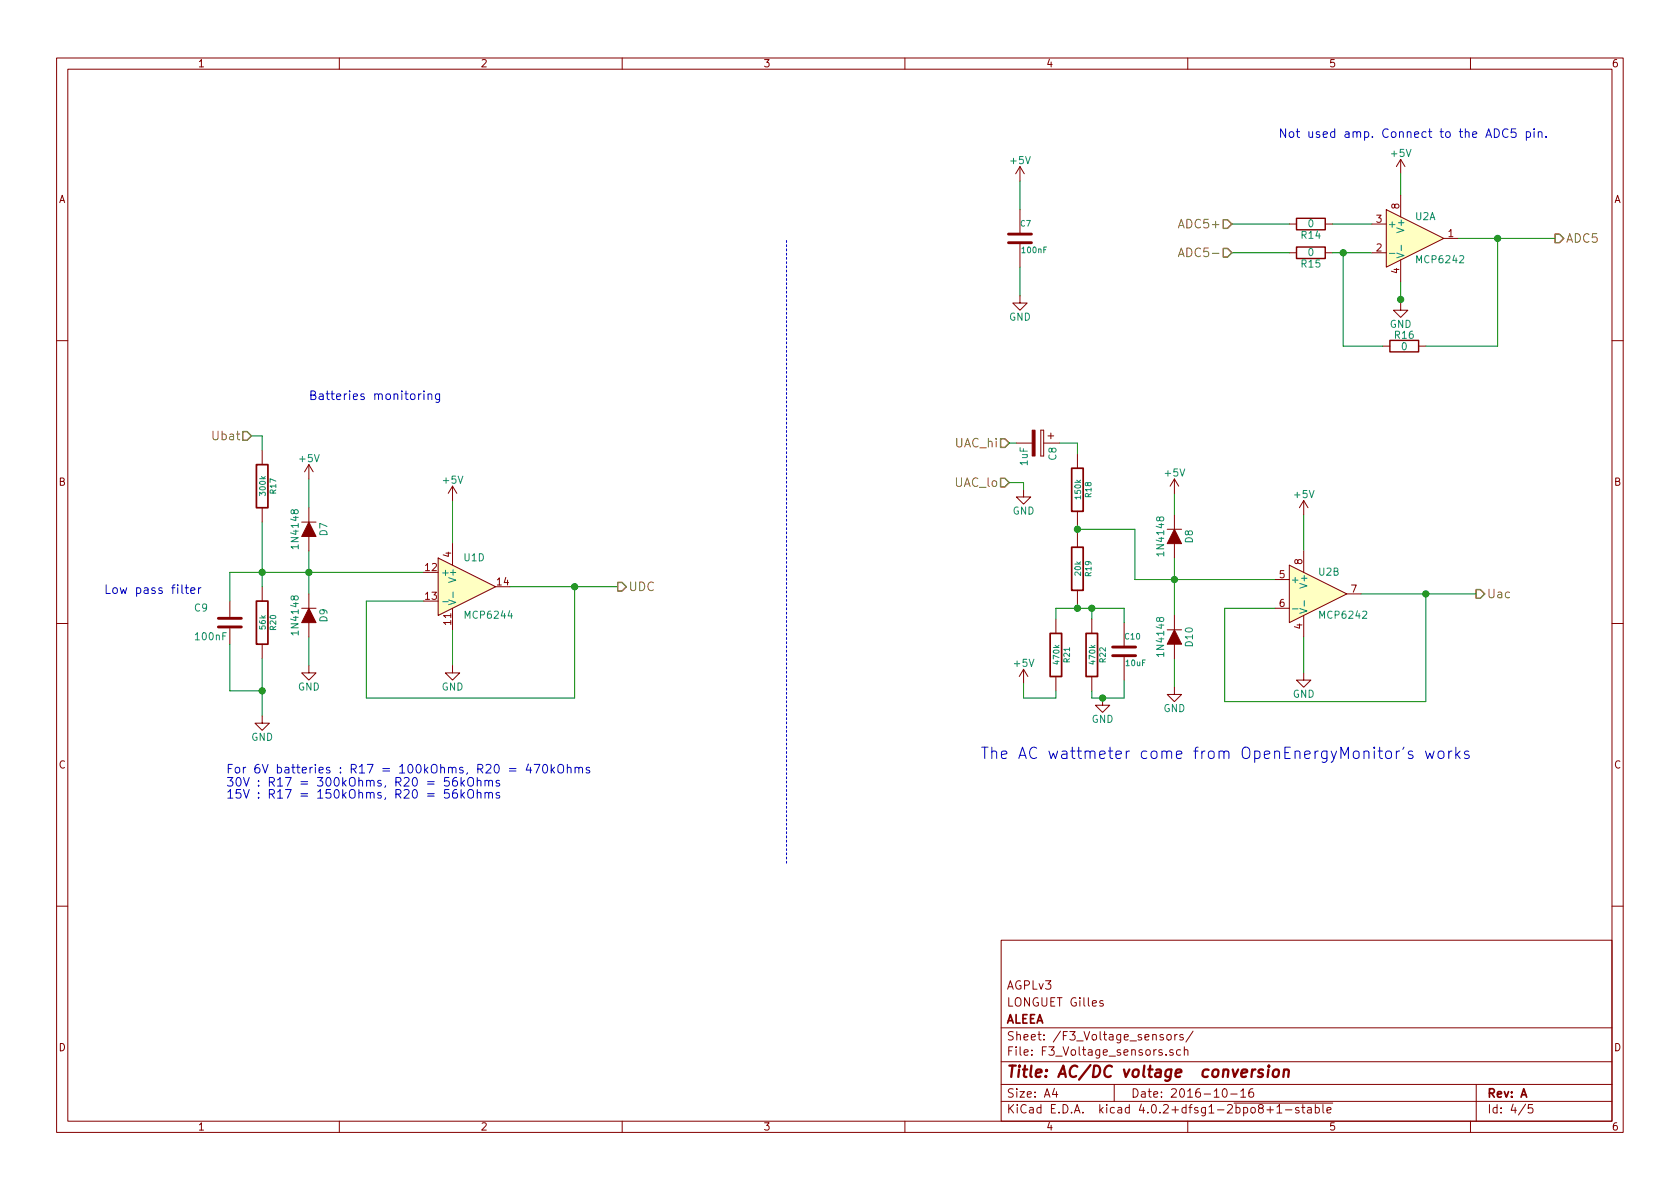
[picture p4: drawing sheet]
EESchema Schematic File Version 2
LIBS:shield-rescue
LIBS:power
LIBS:device
LIBS:transistors
LIBS:conn
LIBS:linear
LIBS:regul
LIBS:74xx
LIBS:cmos4000
LIBS:adc-dac
LIBS:memory
LIBS:xilinx
LIBS:microcontrollers
LIBS:dsp
LIBS:microchip
LIBS:analog_switches
LIBS:motorola
LIBS:texas
LIBS:intel
LIBS:audio
LIBS:interface
LIBS:digital-audio
LIBS:philips
LIBS:display
LIBS:cypress
LIBS:siliconi
LIBS:opto
LIBS:atmel
LIBS:contrib
LIBS:valves
LIBS:shield-cache
EELAYER 25 0
EELAYER END
$Descr A4 11693 8268
encoding utf-8
Sheet 4 5
Title "AC/DC voltage  conversion"
Date "2016-10-16"
Rev "A"
Comp "ALEEA"
Comment1 "LONGUET Gilles"
Comment2 "AGPLv3"
Comment3 ""
Comment4 ""
$EndDescr
$Comp
L R-RESCUE-Windlogger R21
U 1 1
P 7350 4550
F 0 "R21" V 7430 4550 40  0000 C CNN
F 1 "470k" V 7357 4551 40  0000 C CNN
F 2 "Discret:R3-LARGE_PADS" V 7280 4550 30  0001 C CNN
F 3 "~" H 7350 4550 30  0000 C CNN
F 4 "0.125W" V 7350 4550 60  0001 C CNN "Puissance"
F 5 "1%" V 7350 4550 60  0001 C CNN "Tolérance"
	1    7350 4550
	1    0    0    -1  
$EndComp
$Comp
L C-RESCUE-Windlogger C10
U 1 1
P 7825 4525
F 0 "C10" H 7825 4625 40  0000 L CNN
F 1 "10uF" H 7831 4440 40  0000 L CNN
F 2 "Capacitors_ThroughHole:C_Radial_D5_L6_P2.5" H 7863 4375 30  0001 C CNN
F 3 "~" H 7825 4525 60  0000 C CNN
F 4 "16V" H 7825 4525 60  0001 C CNN "Tension"
	1    7825 4525
	1    0    0    -1  
$EndComp
Text HLabel 10275 4125 2    60   Output ~ 0
Uac
Text HLabel 7025 3075 0    60   Input ~ 0
UAC_hi
Wire Wire Line
	9475 4125 10275 4125
Wire Wire Line
	9075 3575 9075 3825
Wire Wire Line
	9075 4425 9075 4675
Wire Wire Line
	8525 4225 8875 4225
Wire Wire Line
	8525 4225 8525 4875
Wire Wire Line
	8525 4875 9925 4875
Wire Wire Line
	9925 4875 9925 4125
Connection ~ 9925 4125
Wire Wire Line
	7900 4025 8875 4025
$Comp
L C-RESCUE-Windlogger C7
U 1 1
P 7100 1650
F 0 "C7" H 7100 1750 40  0000 L CNN
F 1 "100nF" H 7106 1565 40  0000 L CNN
F 2 "Capacitors_ThroughHole:C_Rect_L7_W2.5_P5" H 7138 1500 30  0001 C CNN
F 3 "~" H 7100 1650 60  0000 C CNN
F 4 "25V" H 7100 1650 60  0001 C CNN "Tension"
	1    7100 1650
	1    0    0    -1  
$EndComp
Wire Wire Line
	7100 1250 7100 1450
Wire Wire Line
	7100 1850 7100 2050
Text Notes 6825 5275 0    79   ~ 0
The AC wattmeter come from OpenEnergyMonitor's works
$Comp
L R-RESCUE-Windlogger R18
U 1 1
P 7500 3400
F 0 "R18" V 7580 3400 40  0000 C CNN
F 1 "150k" V 7507 3401 40  0000 C CNN
F 2 "Discret:R3-LARGE_PADS" V 7430 3400 30  0001 C CNN
F 3 "~" H 7500 3400 30  0000 C CNN
F 4 "0.125W" V 7500 3400 60  0001 C CNN "Puissance"
F 5 "1%" V 7500 3400 60  0001 C CNN "Tolérance"
	1    7500 3400
	1    0    0    -1  
$EndComp
Wire Wire Line
	8175 3575 8175 3425
Connection ~ 8175 4025
Wire Wire Line
	8175 4575 8175 4775
$Comp
L +5V #PWR041
U 1 1
P 7125 4750
F 0 "#PWR041" H 7125 4600 50  0001 C CNN
F 1 "+5V" H 7125 4890 50  0000 C CNN
F 2 "" H 7125 4750 50  0000 C CNN
F 3 "" H 7125 4750 50  0000 C CNN
	1    7125 4750
	1    0    0    -1  
$EndComp
$Comp
L +5V #PWR042
U 1 1
P 8175 3425
F 0 "#PWR042" H 8175 3275 50  0001 C CNN
F 1 "+5V" H 8175 3565 50  0000 C CNN
F 2 "" H 8175 3425 50  0000 C CNN
F 3 "" H 8175 3425 50  0000 C CNN
	1    8175 3425
	1    0    0    -1  
$EndComp
$Comp
L +5V #PWR043
U 1 1
P 9075 3575
F 0 "#PWR043" H 9075 3425 50  0001 C CNN
F 1 "+5V" H 9075 3715 50  0000 C CNN
F 2 "" H 9075 3575 50  0000 C CNN
F 3 "" H 9075 3575 50  0000 C CNN
	1    9075 3575
	1    0    0    -1  
$EndComp
$Comp
L +5V #PWR044
U 1 1
P 7100 1250
F 0 "#PWR044" H 7100 1100 50  0001 C CNN
F 1 "+5V" H 7100 1390 50  0000 C CNN
F 2 "" H 7100 1250 50  0000 C CNN
F 3 "" H 7100 1250 50  0000 C CNN
	1    7100 1250
	1    0    0    -1  
$EndComp
Wire Wire Line
	8175 3875 8175 4275
Wire Wire Line
	1750 3025 1825 3025
Text HLabel 1750 3025 0    60   Input ~ 0
Ubat
$Comp
L R-RESCUE-Windlogger R20
U 1 1
P 1825 4325
F 0 "R20" V 1905 4325 40  0000 C CNN
F 1 "56k" V 1832 4326 40  0000 C CNN
F 2 "Discret:R3-LARGE_PADS" V 1755 4325 30  0001 C CNN
F 3 "~" H 1825 4325 30  0000 C CNN
F 4 "0.125W" V 1825 4325 60  0001 C CNN "Puissance"
F 5 "1%" V 1825 4325 60  0001 C CNN "Tolérance"
	1    1825 4325
	1    0    0    -1  
$EndComp
Wire Wire Line
	1825 4575 1825 4975
Wire Wire Line
	3550 4075 4300 4075
Wire Wire Line
	2550 4175 2950 4175
Wire Wire Line
	2550 4175 2550 4850
Wire Wire Line
	2550 4850 4000 4850
Wire Wire Line
	4000 4850 4000 4075
Connection ~ 4000 4075
Wire Wire Line
	3150 3475 3150 3775
Wire Wire Line
	3150 4375 3150 4625
Text HLabel 4300 4075 2    60   Output ~ 0
UDC
Wire Wire Line
	1825 3625 1825 4075
Wire Wire Line
	1600 3975 2950 3975
Connection ~ 1825 3975
$Comp
L R-RESCUE-Windlogger R17
U 1 1
P 1825 3375
F 0 "R17" V 1905 3375 40  0000 C CNN
F 1 "300k" V 1832 3376 40  0000 C CNN
F 2 "Discret:R3-LARGE_PADS" V 1755 3375 30  0001 C CNN
F 3 "~" H 1825 3375 30  0000 C CNN
F 4 "0.125W" V 1825 3375 60  0001 C CNN "Puissance"
F 5 "1%" V 1825 3375 60  0001 C CNN "Tolérance"
	1    1825 3375
	1    0    0    -1  
$EndComp
Wire Wire Line
	2150 3325 2150 3525
Wire Wire Line
	2150 3825 2150 4125
Connection ~ 2150 3975
Wire Wire Line
	2150 4425 2150 4625
$Comp
L +5V #PWR045
U 1 1
P 3150 3475
F 0 "#PWR045" H 3150 3325 50  0001 C CNN
F 1 "+5V" H 3150 3615 50  0000 C CNN
F 2 "" H 3150 3475 50  0000 C CNN
F 3 "" H 3150 3475 50  0000 C CNN
	1    3150 3475
	1    0    0    -1  
$EndComp
$Comp
L +5V #PWR046
U 1 1
P 2150 3325
F 0 "#PWR046" H 2150 3175 50  0001 C CNN
F 1 "+5V" H 2150 3465 50  0000 C CNN
F 2 "" H 2150 3325 50  0000 C CNN
F 3 "" H 2150 3325 50  0000 C CNN
	1    2150 3325
	1    0    0    -1  
$EndComp
Text HLabel 7025 3350 0    60   Input ~ 0
UAC_lo
Wire Wire Line
	1825 3025 1825 3125
$Comp
L GND #PWR047
U 1 1
P 7100 2050
F 0 "#PWR047" H 7100 1800 50  0001 C CNN
F 1 "GND" H 7100 1900 50  0000 C CNN
F 2 "" H 7100 2050 50  0000 C CNN
F 3 "" H 7100 2050 50  0000 C CNN
	1    7100 2050
	1    0    0    -1  
$EndComp
$Comp
L GND #PWR048
U 1 1
P 1825 4975
F 0 "#PWR048" H 1825 4725 50  0001 C CNN
F 1 "GND" H 1825 4825 50  0000 C CNN
F 2 "" H 1825 4975 50  0000 C CNN
F 3 "" H 1825 4975 50  0000 C CNN
	1    1825 4975
	1    0    0    -1  
$EndComp
$Comp
L GND #PWR049
U 1 1
P 2150 4625
F 0 "#PWR049" H 2150 4375 50  0001 C CNN
F 1 "GND" H 2150 4475 50  0000 C CNN
F 2 "" H 2150 4625 50  0000 C CNN
F 3 "" H 2150 4625 50  0000 C CNN
	1    2150 4625
	1    0    0    -1  
$EndComp
$Comp
L GND #PWR050
U 1 1
P 3150 4625
F 0 "#PWR050" H 3150 4375 50  0001 C CNN
F 1 "GND" H 3150 4475 50  0000 C CNN
F 2 "" H 3150 4625 50  0000 C CNN
F 3 "" H 3150 4625 50  0000 C CNN
	1    3150 4625
	1    0    0    -1  
$EndComp
$Comp
L GND #PWR051
U 1 1
P 7675 4850
F 0 "#PWR051" H 7675 4600 50  0001 C CNN
F 1 "GND" H 7675 4700 50  0000 C CNN
F 2 "" H 7675 4850 50  0000 C CNN
F 3 "" H 7675 4850 50  0000 C CNN
	1    7675 4850
	1    0    0    -1  
$EndComp
$Comp
L GND #PWR052
U 1 1
P 8175 4775
F 0 "#PWR052" H 8175 4525 50  0001 C CNN
F 1 "GND" H 8175 4625 50  0000 C CNN
F 2 "" H 8175 4775 50  0000 C CNN
F 3 "" H 8175 4775 50  0000 C CNN
	1    8175 4775
	1    0    0    -1  
$EndComp
$Comp
L GND #PWR053
U 1 1
P 9075 4675
F 0 "#PWR053" H 9075 4425 50  0001 C CNN
F 1 "GND" H 9075 4525 50  0000 C CNN
F 2 "" H 9075 4675 50  0000 C CNN
F 3 "" H 9075 4675 50  0000 C CNN
	1    9075 4675
	1    0    0    -1  
$EndComp
$Comp
L D D7
U 1 1
P 2150 3675
F 0 "D7" H 2150 3775 50  0000 C CNN
F 1 "1N4148" H 2150 3575 50  0000 C CNN
F 2 "Discret:DO-35" H 2150 3675 50  0001 C CNN
F 3 "" H 2150 3675 50  0000 C CNN
	1    2150 3675
	0    1    1    0   
$EndComp
$Comp
L D D9
U 1 1
P 2150 4275
F 0 "D9" H 2150 4375 50  0000 C CNN
F 1 "1N4148" H 2150 4175 50  0000 C CNN
F 2 "Discret:DO-35" H 2150 4275 50  0001 C CNN
F 3 "" H 2150 4275 50  0000 C CNN
	1    2150 4275
	0    1    1    0   
$EndComp
$Comp
L D D8
U 1 1
P 8175 3725
F 0 "D8" H 8175 3825 50  0000 C CNN
F 1 "1N4148" H 8175 3625 50  0000 C CNN
F 2 "Discret:DO-35" H 8175 3725 50  0001 C CNN
F 3 "" H 8175 3725 50  0000 C CNN
	1    8175 3725
	0    1    1    0   
$EndComp
$Comp
L D D10
U 1 1
P 8175 4425
F 0 "D10" H 8175 4525 50  0000 C CNN
F 1 "1N4148" H 8175 4325 50  0000 C CNN
F 2 "Discret:DO-35" H 8175 4425 50  0001 C CNN
F 3 "" H 8175 4425 50  0000 C CNN
	1    8175 4425
	0    1    1    0   
$EndComp
$Comp
L GND #PWR054
U 1 1
P 7125 3400
F 0 "#PWR054" H 7125 3150 50  0001 C CNN
F 1 "GND" H 7125 3250 50  0000 C CNN
F 2 "" H 7125 3400 50  0000 C CNN
F 3 "" H 7125 3400 50  0000 C CNN
	1    7125 3400
	1    0    0    -1  
$EndComp
Wire Wire Line
	7125 3400 7125 3350
Wire Wire Line
	7125 3350 7025 3350
$Comp
L CP C8
U 1 1
P 7225 3075
F 0 "C8" H 7250 3175 50  0000 L CNN
F 1 "1uF" H 7250 2975 50  0000 L CNN
F 2 "Capacitors_ThroughHole:C_Radial_D5_L6_P2.5" H 7263 2925 50  0001 C CNN
F 3 "" H 7225 3075 50  0000 C CNN
	1    7225 3075
	0    1    1    0   
$EndComp
Wire Wire Line
	7025 3075 7075 3075
$Comp
L R-RESCUE-Windlogger R19
U 1 1
P 7500 3950
F 0 "R19" V 7580 3950 40  0000 C CNN
F 1 "20k" V 7507 3951 40  0000 C CNN
F 2 "Discret:R3-LARGE_PADS" V 7430 3950 30  0001 C CNN
F 3 "~" H 7500 3950 30  0000 C CNN
F 4 "0.125W" V 7500 3950 60  0001 C CNN "Puissance"
F 5 "1%" V 7500 3950 60  0001 C CNN "Tolérance"
	1    7500 3950
	1    0    0    -1  
$EndComp
Wire Wire Line
	7375 3075 7500 3075
Wire Wire Line
	7500 3075 7500 3150
Wire Wire Line
	7500 3650 7500 3700
Wire Wire Line
	7825 4850 7825 4725
Wire Wire Line
	7600 4850 7825 4850
Connection ~ 7675 4850
Wire Wire Line
	7350 4225 7825 4225
Wire Wire Line
	7500 4225 7500 4200
Connection ~ 7600 4225
$Comp
L R-RESCUE-Windlogger R22
U 1 1
P 7600 4550
F 0 "R22" V 7680 4550 40  0000 C CNN
F 1 "470k" V 7607 4551 40  0000 C CNN
F 2 "Discret:R3-LARGE_PADS" V 7530 4550 30  0001 C CNN
F 3 "~" H 7600 4550 30  0000 C CNN
F 4 "0.125W" V 7600 4550 60  0001 C CNN "Puissance"
F 5 "1%" V 7600 4550 60  0001 C CNN "Tolérance"
	1    7600 4550
	1    0    0    -1  
$EndComp
Wire Wire Line
	7825 4225 7825 4325
Wire Wire Line
	7600 4300 7600 4225
Wire Wire Line
	7600 4850 7600 4800
Wire Wire Line
	7350 4800 7350 4850
Wire Wire Line
	7350 4850 7125 4850
Wire Wire Line
	7125 4850 7125 4750
Wire Wire Line
	7350 4225 7350 4300
Connection ~ 7500 4225
Wire Wire Line
	7500 3675 7900 3675
Wire Wire Line
	7900 3675 7900 4025
Connection ~ 7500 3675
Wire Notes Line
	5475 6000 5475 1650
Text Notes 2150 2775 0    60   ~ 0
Batteries monitoring
$Comp
L C C9
U 1 1
P 1600 4325
F 0 "C9" H 1350 4425 50  0000 L CNN
F 1 "100nF" H 1350 4225 50  0000 L CNN
F 2 "Capacitors_ThroughHole:C_Rect_L7_W2.5_P5" H 1638 4175 50  0001 C CNN
F 3 "" H 1600 4325 50  0000 C CNN
	1    1600 4325
	1    0    0    -1  
$EndComp
Wire Wire Line
	1600 4175 1600 3975
Wire Wire Line
	1600 4475 1600 4800
Wire Wire Line
	1600 4800 1825 4800
Connection ~ 1825 4800
Text Notes 725  4125 0    60   ~ 0
Low pass filter
$Comp
L MCP6002 U2
U 2 1
P 9175 4125
F 0 "U2" H 9175 4275 50  0000 L CNN
F 1 "MCP6242" H 9175 3975 50  0000 L CNN
F 2 "Housings_DIP:DIP-8_W7.62mm_LongPads" H 9075 4175 50  0001 C CNN
F 3 "" H 9175 4275 50  0000 C CNN
	2    9175 4125
	1    0    0    -1  
$EndComp
$Comp
L MCP6004 U1
U 4 1
P 3250 4075
F 0 "U1" H 3300 4275 50  0000 C CNN
F 1 "MCP6244" H 3400 3875 50  0000 C CNN
F 2 "Housings_DIP:DIP-14_W7.62mm_LongPads" H 3200 4175 50  0001 C CNN
F 3 "" H 3300 4275 50  0000 C CNN
	4    3250 4075
	1    0    0    -1  
$EndComp
$Comp
L R R14
U 1 1
P 9125 1550
F 0 "R14" V 9205 1550 50  0000 C CNN
F 1 "0" V 9125 1550 50  0000 C CNN
F 2 "Discret:R3-LARGE_PADS" V 9055 1550 50  0001 C CNN
F 3 "" H 9125 1550 50  0000 C CNN
	1    9125 1550
	0    1    1    0   
$EndComp
$Comp
L R R15
U 1 1
P 9125 1750
F 0 "R15" V 9205 1750 50  0000 C CNN
F 1 "0" V 9125 1750 50  0000 C CNN
F 2 "Discret:R3-LARGE_PADS" V 9055 1750 50  0001 C CNN
F 3 "" H 9125 1750 50  0000 C CNN
	1    9125 1750
	0    1    1    0   
$EndComp
$Comp
L R R16
U 1 1
P 9775 2400
F 0 "R16" V 9855 2400 50  0000 C CNN
F 1 "0" V 9775 2400 50  0000 C CNN
F 2 "Discret:R3-LARGE_PADS" V 9705 2400 50  0001 C CNN
F 3 "" H 9775 2400 50  0000 C CNN
	1    9775 2400
	0    -1   -1   0   
$EndComp
$Comp
L GND #PWR055
U 1 1
P 9750 2100
F 0 "#PWR055" H 9750 1850 50  0001 C CNN
F 1 "GND" H 9750 1950 50  0000 C CNN
F 2 "" H 9750 2100 50  0000 C CNN
F 3 "" H 9750 2100 50  0000 C CNN
	1    9750 2100
	1    0    0    -1  
$EndComp
$Comp
L +5V #PWR056
U 1 1
P 9750 1200
F 0 "#PWR056" H 9750 1050 50  0001 C CNN
F 1 "+5V" H 9750 1340 50  0000 C CNN
F 2 "" H 9750 1200 50  0000 C CNN
F 3 "" H 9750 1200 50  0000 C CNN
	1    9750 1200
	1    0    0    -1  
$EndComp
Wire Wire Line
	9750 1200 9750 1350
Wire Wire Line
	9750 1950 9750 2100
Wire Wire Line
	9925 2400 10425 2400
Wire Wire Line
	10425 2400 10425 1650
Wire Wire Line
	10150 1650 10825 1650
Wire Wire Line
	9625 2400 9350 2400
Wire Wire Line
	9350 2400 9350 1750
Wire Wire Line
	9275 1550 9550 1550
Wire Wire Line
	9275 1750 9550 1750
Wire Wire Line
	8575 1550 8975 1550
Wire Wire Line
	8575 1750 8975 1750
Connection ~ 9750 2075
Connection ~ 9350 1750
$Comp
L MCP6002 U2
U 1 1
P 9850 1650
F 0 "U2" H 9850 1800 50  0000 L CNN
F 1 "MCP6242" H 9850 1500 50  0000 L CNN
F 2 "Housings_DIP:DIP-8_W7.62mm_LongPads" H 9750 1700 50  0001 C CNN
F 3 "" H 9850 1800 50  0000 C CNN
	1    9850 1650
	1    0    0    -1  
$EndComp
Text HLabel 10825 1650 2    60   Output ~ 0
ADC5
Connection ~ 10425 1650
Text HLabel 8575 1550 0    60   Input ~ 0
ADC5+
Text HLabel 8575 1750 0    60   Input ~ 0
ADC5-
Text Notes 8900 950  0    60   ~ 0
Not used amp. Connect to the ADC5 pin.
Text Notes 1575 5375 0    60   ~ 0
For 6V batteries : R17 = 100kOhms, R20 = 470kOhms
Text Notes 1575 5550 0    60   ~ 0
30V : R17 = 300kOhms, R20 = 56kOhms\n15V : R17 = 150kOhms, R20 = 56kOhms
$EndSCHEMATC
